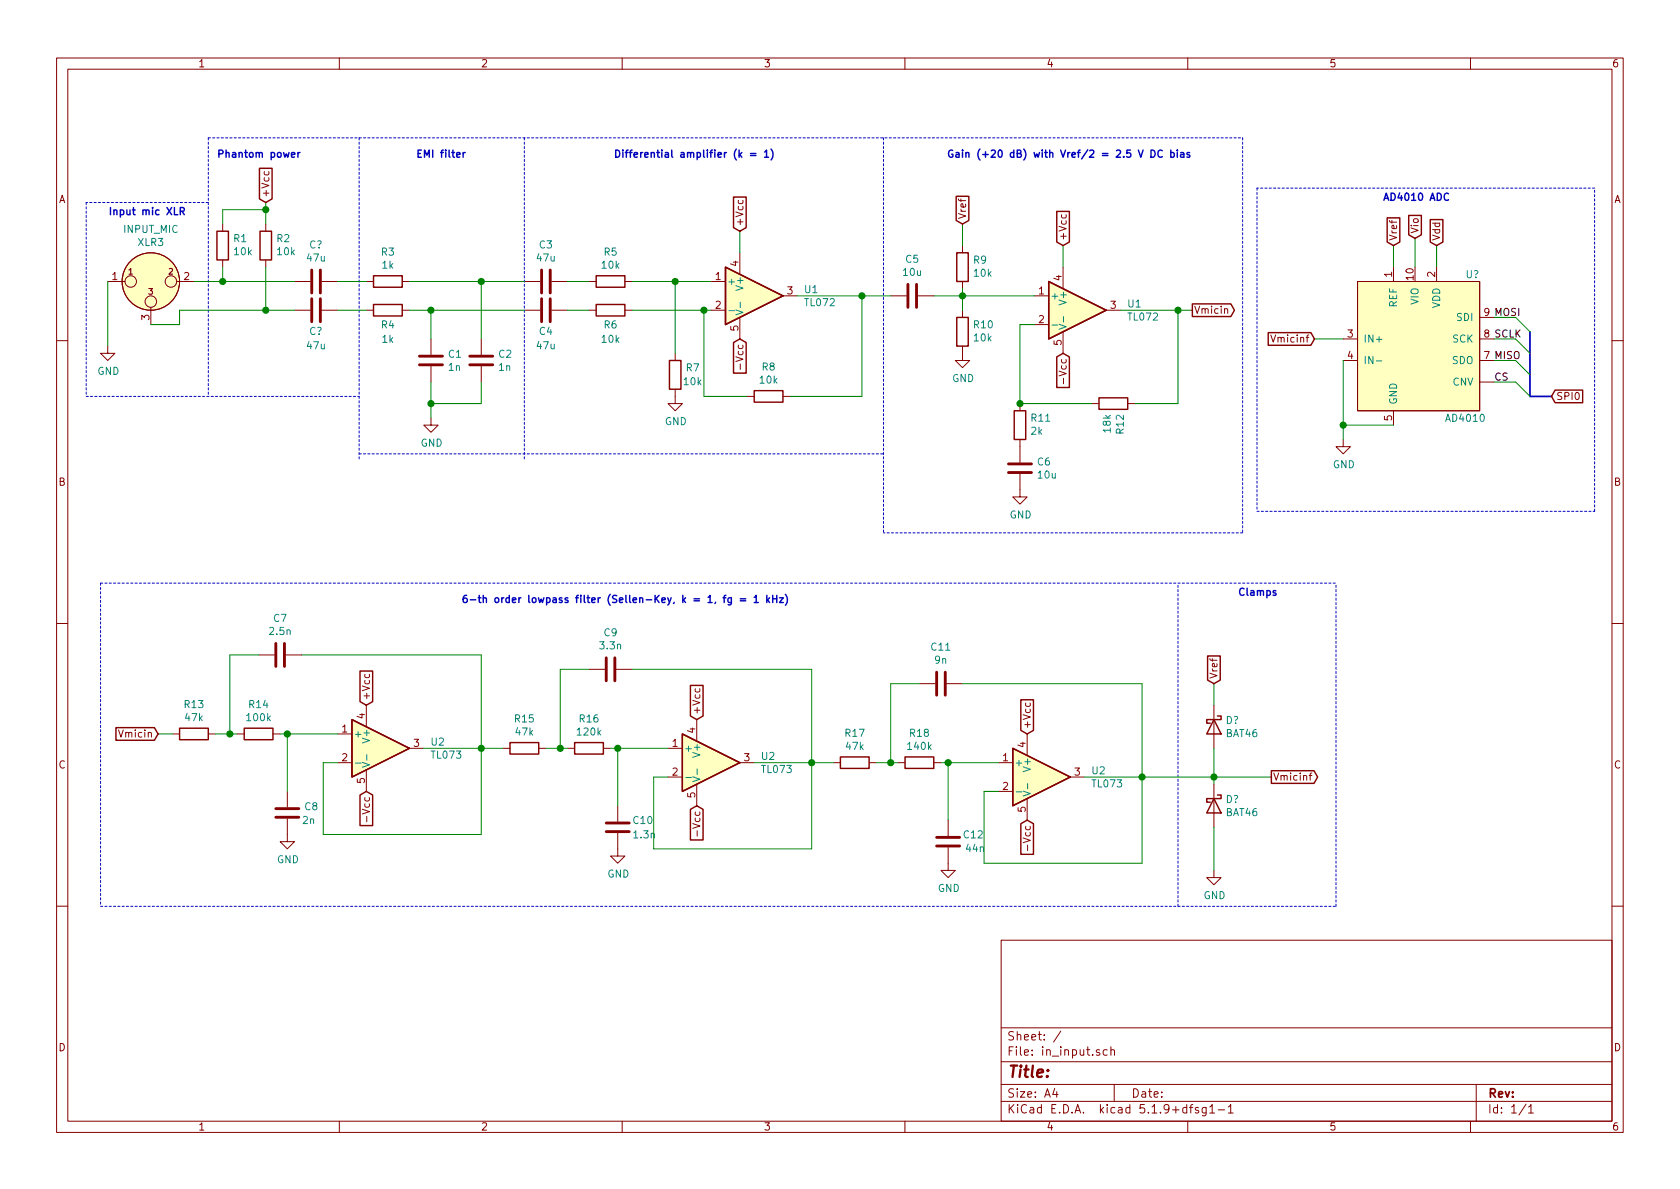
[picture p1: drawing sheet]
EESchema Schematic File Version 4
EELAYER 30 0
EELAYER END
$Descr A4 11693 8268
encoding utf-8
Sheet 1 1
Title ""
Date ""
Rev ""
Comp ""
Comment1 ""
Comment2 ""
Comment3 ""
Comment4 ""
$EndDescr
Connection ~ 1850 1450
Wire Wire Line
	1850 1400 1850 1450
Text GLabel 1850 1400 1    50   Input ~ 0
+Vcc
Text GLabel 7150 5100 1    50   Input ~ 0
+Vcc
Wire Wire Line
	6850 5500 6850 6000
Wire Wire Line
	7950 5400 7950 6000
$Comp
L pspice:OPAMP U2
U 1 1
P 7250 5400
F 0 "U2" H 7594 5446 50  0000 L CNN
F 1 "TL073" H 7594 5355 50  0000 L CNN
F 2 "" H 7250 5400 50  0001 C CNN
F 3 "~" H 7250 5400 50  0001 C CNN
	1    7250 5400
	1    0    0    -1  
$EndComp
Text GLabel 7150 5700 3    50   Input ~ 0
-Vcc
Wire Wire Line
	6200 5300 6250 5300
Connection ~ 6200 5300
Wire Wire Line
	6200 4750 6200 5300
Wire Wire Line
	7950 4750 7950 5400
Wire Wire Line
	6100 5300 6200 5300
$Comp
L Device:R R17
U 1 1
P 5950 5300
F 0 "R17" V 5743 5300 50  0000 C CNN
F 1 "47k" V 5834 5300 50  0000 C CNN
F 2 "" V 5880 5300 50  0001 C CNN
F 3 "~" H 5950 5300 50  0001 C CNN
	1    5950 5300
	0    1    1    0   
$EndComp
$Comp
L Device:C C12
U 1 1
P 6600 5850
F 0 "C12" H 6700 5900 50  0000 L CNN
F 1 "44n" H 6715 5805 50  0000 L CNN
F 2 "" H 6638 5700 50  0001 C CNN
F 3 "~" H 6600 5850 50  0001 C CNN
	1    6600 5850
	1    0    0    -1  
$EndComp
$Comp
L Device:R R18
U 1 1
P 6400 5300
F 0 "R18" V 6193 5300 50  0000 C CNN
F 1 "140k" V 6284 5300 50  0000 C CNN
F 2 "" V 6330 5300 50  0001 C CNN
F 3 "~" H 6400 5300 50  0001 C CNN
	1    6400 5300
	0    1    1    0   
$EndComp
$Comp
L power:GND #PWR?
U 1 1
P 6600 6000
F 0 "#PWR?" H 6600 5750 50  0001 C CNN
F 1 "GND" H 6605 5827 50  0000 C CNN
F 2 "" H 6600 6000 50  0001 C CNN
F 3 "" H 6600 6000 50  0001 C CNN
	1    6600 6000
	1    0    0    -1  
$EndComp
Wire Wire Line
	7950 5400 7550 5400
$Comp
L Device:C C11
U 1 1
P 6550 4750
F 0 "C11" V 6802 4750 50  0000 C CNN
F 1 "9n" V 6711 4750 50  0000 C CNN
F 2 "" H 6588 4600 50  0001 C CNN
F 3 "~" H 6550 4750 50  0001 C CNN
	1    6550 4750
	0    -1   -1   0   
$EndComp
Wire Wire Line
	6200 4750 6400 4750
Wire Wire Line
	6700 4750 7950 4750
Connection ~ 7950 5400
Wire Wire Line
	6950 5500 6850 5500
Wire Wire Line
	6850 6000 7950 6000
Wire Wire Line
	6550 5300 6600 5300
Connection ~ 6600 5300
Wire Wire Line
	6600 5300 6950 5300
Wire Wire Line
	6600 5300 6600 5700
Text GLabel 4850 5000 1    50   Input ~ 0
+Vcc
Wire Wire Line
	5650 5300 5800 5300
Wire Wire Line
	4550 5400 4550 5900
Wire Wire Line
	5650 5300 5650 5900
$Comp
L pspice:OPAMP U2
U 1 1
P 4950 5300
F 0 "U2" H 5294 5346 50  0000 L CNN
F 1 "TL073" H 5294 5255 50  0000 L CNN
F 2 "" H 4950 5300 50  0001 C CNN
F 3 "~" H 4950 5300 50  0001 C CNN
	1    4950 5300
	1    0    0    -1  
$EndComp
Text GLabel 4850 5600 3    50   Input ~ 0
-Vcc
Wire Wire Line
	3900 5200 3950 5200
Connection ~ 3900 5200
Wire Wire Line
	3900 4650 3900 5200
Wire Wire Line
	5650 4650 5650 5300
Wire Wire Line
	3800 5200 3900 5200
$Comp
L Device:R R15
U 1 1
P 3650 5200
F 0 "R15" V 3443 5200 50  0000 C CNN
F 1 "47k" V 3534 5200 50  0000 C CNN
F 2 "" V 3580 5200 50  0001 C CNN
F 3 "~" H 3650 5200 50  0001 C CNN
	1    3650 5200
	0    1    1    0   
$EndComp
$Comp
L Device:C C10
U 1 1
P 4300 5750
F 0 "C10" H 4400 5800 50  0000 L CNN
F 1 "1.3n" H 4400 5700 50  0000 L CNN
F 2 "" H 4338 5600 50  0001 C CNN
F 3 "~" H 4300 5750 50  0001 C CNN
	1    4300 5750
	1    0    0    -1  
$EndComp
$Comp
L Device:R R16
U 1 1
P 4100 5200
F 0 "R16" V 3893 5200 50  0000 C CNN
F 1 "120k" V 3984 5200 50  0000 C CNN
F 2 "" V 4030 5200 50  0001 C CNN
F 3 "~" H 4100 5200 50  0001 C CNN
	1    4100 5200
	0    1    1    0   
$EndComp
$Comp
L power:GND #PWR?
U 1 1
P 4300 5900
F 0 "#PWR?" H 4300 5650 50  0001 C CNN
F 1 "GND" H 4305 5727 50  0000 C CNN
F 2 "" H 4300 5900 50  0001 C CNN
F 3 "" H 4300 5900 50  0001 C CNN
	1    4300 5900
	1    0    0    -1  
$EndComp
Wire Wire Line
	5650 5300 5250 5300
$Comp
L Device:C C9
U 1 1
P 4250 4650
F 0 "C9" V 4502 4650 50  0000 C CNN
F 1 "3.3n" V 4411 4650 50  0000 C CNN
F 2 "" H 4288 4500 50  0001 C CNN
F 3 "~" H 4250 4650 50  0001 C CNN
	1    4250 4650
	0    -1   -1   0   
$EndComp
Wire Wire Line
	3900 4650 4100 4650
Wire Wire Line
	4400 4650 5650 4650
Connection ~ 5650 5300
Wire Wire Line
	4650 5400 4550 5400
Wire Wire Line
	4550 5900 5650 5900
Wire Wire Line
	4250 5200 4300 5200
Connection ~ 4300 5200
Wire Wire Line
	4300 5200 4650 5200
Wire Wire Line
	4300 5200 4300 5600
Text GLabel 2550 4900 1    50   Input ~ 0
+Vcc
Wire Wire Line
	3350 5200 3500 5200
Wire Wire Line
	2250 5300 2250 5800
Wire Wire Line
	3350 5200 3350 5800
$Comp
L pspice:OPAMP U2
U 1 1
P 2650 5200
F 0 "U2" H 2994 5246 50  0000 L CNN
F 1 "TL073" H 2994 5155 50  0000 L CNN
F 2 "" H 2650 5200 50  0001 C CNN
F 3 "~" H 2650 5200 50  0001 C CNN
	1    2650 5200
	1    0    0    -1  
$EndComp
Text GLabel 2550 5500 3    50   Input ~ 0
-Vcc
Wire Wire Line
	1600 5100 1650 5100
Connection ~ 1600 5100
Wire Wire Line
	1600 4550 1600 5100
Wire Wire Line
	3350 4550 3350 5200
Wire Wire Line
	1500 5100 1600 5100
Text GLabel 1100 5100 0    50   Input ~ 0
Vmicin
Wire Wire Line
	750  2400 750  1950
$Comp
L Connector:XLR3 INPUT_MIC
U 1 1
P 1050 1950
F 0 "INPUT_MIC" H 1050 2315 50  0000 C CNN
F 1 "XLR3" H 1050 2224 50  0000 C CNN
F 2 "" H 1050 1950 50  0001 C CNN
F 3 " ~" H 1050 1950 50  0001 C CNN
	1    1050 1950
	1    0    0    -1  
$EndComp
Wire Wire Line
	1850 1550 1850 1450
Wire Wire Line
	1550 1450 1850 1450
Wire Wire Line
	1550 1550 1550 1450
Wire Wire Line
	1850 1850 1850 2150
Wire Wire Line
	1550 1850 1550 1950
Wire Wire Line
	1350 1950 1550 1950
$Comp
L Device:R R2
U 1 1
P 1850 1700
F 0 "R2" H 1780 1654 50  0000 R CNN
F 1 "10k" H 1780 1745 50  0000 R CNN
F 2 "" V 1780 1700 50  0001 C CNN
F 3 "~" H 1850 1700 50  0001 C CNN
	1    1850 1700
	-1   0    0    1   
$EndComp
$Comp
L Device:R R1
U 1 1
P 1550 1700
F 0 "R1" H 1480 1654 50  0000 R CNN
F 1 "10k" H 1480 1745 50  0000 R CNN
F 2 "" V 1480 1700 50  0001 C CNN
F 3 "~" H 1550 1700 50  0001 C CNN
	1    1550 1700
	-1   0    0    1   
$EndComp
Wire Wire Line
	1250 2250 1250 2150
Wire Wire Line
	1050 2250 1250 2250
$Comp
L power:GND #PWR?
U 1 1
P 750 2400
F 0 "#PWR?" H 750 2150 50  0001 C CNN
F 1 "GND" H 755 2227 50  0000 C CNN
F 2 "" H 750 2400 50  0001 C CNN
F 3 "" H 750 2400 50  0001 C CNN
	1    750  2400
	1    0    0    -1  
$EndComp
$Comp
L Device:R R13
U 1 1
P 1350 5100
F 0 "R13" V 1143 5100 50  0000 C CNN
F 1 "47k" V 1234 5100 50  0000 C CNN
F 2 "" V 1280 5100 50  0001 C CNN
F 3 "~" H 1350 5100 50  0001 C CNN
	1    1350 5100
	0    1    1    0   
$EndComp
$Comp
L Device:C C8
U 1 1
P 2000 5650
F 0 "C8" H 2115 5696 50  0000 L CNN
F 1 "2n" H 2100 5600 50  0000 L CNN
F 2 "" H 2038 5500 50  0001 C CNN
F 3 "~" H 2000 5650 50  0001 C CNN
	1    2000 5650
	1    0    0    -1  
$EndComp
$Comp
L Device:R R14
U 1 1
P 1800 5100
F 0 "R14" V 1593 5100 50  0000 C CNN
F 1 "100k" V 1684 5100 50  0000 C CNN
F 2 "" V 1730 5100 50  0001 C CNN
F 3 "~" H 1800 5100 50  0001 C CNN
	1    1800 5100
	0    1    1    0   
$EndComp
$Comp
L power:GND #PWR?
U 1 1
P 2000 5800
F 0 "#PWR?" H 2000 5550 50  0001 C CNN
F 1 "GND" H 2005 5627 50  0000 C CNN
F 2 "" H 2000 5800 50  0001 C CNN
F 3 "" H 2000 5800 50  0001 C CNN
	1    2000 5800
	1    0    0    -1  
$EndComp
Wire Wire Line
	3350 5200 2950 5200
$Comp
L Device:C C7
U 1 1
P 1950 4550
F 0 "C7" V 2202 4550 50  0000 C CNN
F 1 "2.5n" V 2111 4550 50  0000 C CNN
F 2 "" H 1988 4400 50  0001 C CNN
F 3 "~" H 1950 4550 50  0001 C CNN
	1    1950 4550
	0    -1   -1   0   
$EndComp
Wire Wire Line
	1600 4550 1800 4550
Wire Wire Line
	2100 4550 3350 4550
Connection ~ 3350 5200
Wire Wire Line
	2350 5300 2250 5300
Wire Wire Line
	2250 5800 3350 5800
Wire Wire Line
	1100 5100 1200 5100
Wire Wire Line
	1950 5100 2000 5100
Connection ~ 2000 5100
Wire Wire Line
	2000 5100 2350 5100
Wire Wire Line
	2000 5100 2000 5500
Wire Wire Line
	1250 2150 1850 2150
$Comp
L Device:R R3
U 1 1
P 2700 1950
F 0 "R3" V 2493 1950 50  0000 C CNN
F 1 "1k" V 2584 1950 50  0000 C CNN
F 2 "" V 2630 1950 50  0001 C CNN
F 3 "~" H 2700 1950 50  0001 C CNN
	1    2700 1950
	0    1    1    0   
$EndComp
$Comp
L Device:R R4
U 1 1
P 2700 2150
F 0 "R4" V 2800 2150 50  0000 C CNN
F 1 "1k" V 2900 2150 50  0000 C CNN
F 2 "" V 2630 2150 50  0001 C CNN
F 3 "~" H 2700 2150 50  0001 C CNN
	1    2700 2150
	0    1    1    0   
$EndComp
Wire Wire Line
	2850 2150 3000 2150
Wire Wire Line
	2850 1950 3350 1950
$Comp
L Device:C C1
U 1 1
P 3000 2500
F 0 "C1" H 3115 2546 50  0000 L CNN
F 1 "1n" H 3115 2455 50  0000 L CNN
F 2 "" H 3038 2350 50  0001 C CNN
F 3 "~" H 3000 2500 50  0001 C CNN
	1    3000 2500
	1    0    0    -1  
$EndComp
$Comp
L Device:C C2
U 1 1
P 3350 2500
F 0 "C2" H 3465 2546 50  0000 L CNN
F 1 "1n" H 3465 2455 50  0000 L CNN
F 2 "" H 3388 2350 50  0001 C CNN
F 3 "~" H 3350 2500 50  0001 C CNN
	1    3350 2500
	1    0    0    -1  
$EndComp
$Comp
L power:GND #PWR?
U 1 1
P 3000 2900
F 0 "#PWR?" H 3000 2650 50  0001 C CNN
F 1 "GND" H 3005 2727 50  0000 C CNN
F 2 "" H 3000 2900 50  0001 C CNN
F 3 "" H 3000 2900 50  0001 C CNN
	1    3000 2900
	1    0    0    -1  
$EndComp
Wire Wire Line
	3000 2900 3000 2800
Wire Wire Line
	3000 2800 3350 2800
Wire Wire Line
	3350 2800 3350 2650
Connection ~ 3000 2800
Wire Wire Line
	3000 2800 3000 2650
Wire Wire Line
	3000 2350 3000 2150
Text Notes 2100 1100 2    50   ~ 10
Phantom power
Text Notes 5500 4200 2    50   ~ 10
6-th order lowpass filter (Sellen-Key, k = 1, fg = 1 kHz)
Wire Notes Line
	600  1400 600  2750
Wire Notes Line
	1450 1400 600  1400
Wire Notes Line
	1450 950  1450 2750
Wire Notes Line
	2500 950  2500 3200
Text Notes 1300 1500 2    50   ~ 10
Input mic XLR
Wire Notes Line
	700  4050 700  6300
Text Notes 3250 1100 2    50   ~ 10
EMI filter\n
Wire Wire Line
	3950 2150 4100 2150
Wire Wire Line
	3950 1950 4100 1950
$Comp
L Device:R R6
U 1 1
P 4250 2150
F 0 "R6" V 4350 2150 50  0000 C CNN
F 1 "10k" V 4450 2150 50  0000 C CNN
F 2 "" V 4180 2150 50  0001 C CNN
F 3 "~" H 4250 2150 50  0001 C CNN
	1    4250 2150
	0    1    1    0   
$EndComp
$Comp
L Device:R R5
U 1 1
P 4250 1950
F 0 "R5" V 4043 1950 50  0000 C CNN
F 1 "10k" V 4134 1950 50  0000 C CNN
F 2 "" V 4180 1950 50  0001 C CNN
F 3 "~" H 4250 1950 50  0001 C CNN
	1    4250 1950
	0    1    1    0   
$EndComp
Wire Wire Line
	4900 2150 4950 2150
Wire Wire Line
	4900 2750 4900 2150
Wire Wire Line
	5200 2750 4900 2750
Wire Wire Line
	6000 2050 6000 2750
Text GLabel 5150 2350 3    50   Input ~ 0
-Vcc
Wire Wire Line
	5150 1600 5150 1750
Text GLabel 5150 1600 1    50   Input ~ 0
+Vcc
$Comp
L pspice:OPAMP U1
U 1 1
P 5250 2050
F 0 "U1" H 5594 2096 50  0000 L CNN
F 1 "TL072" H 5594 2005 50  0000 L CNN
F 2 "" H 5250 2050 50  0001 C CNN
F 3 "~" H 5250 2050 50  0001 C CNN
	1    5250 2050
	1    0    0    -1  
$EndComp
Wire Wire Line
	4700 1950 4950 1950
$Comp
L Device:R R8
U 1 1
P 5350 2750
F 0 "R8" V 5143 2750 50  0000 C CNN
F 1 "10k" V 5234 2750 50  0000 C CNN
F 2 "" V 5280 2750 50  0001 C CNN
F 3 "~" H 5350 2750 50  0001 C CNN
	1    5350 2750
	0    1    1    0   
$EndComp
Wire Wire Line
	5500 2750 6000 2750
$Comp
L power:GND #PWR?
U 1 1
P 4700 2750
F 0 "#PWR?" H 4700 2500 50  0001 C CNN
F 1 "GND" H 4705 2577 50  0000 C CNN
F 2 "" H 4700 2750 50  0001 C CNN
F 3 "" H 4700 2750 50  0001 C CNN
	1    4700 2750
	1    0    0    -1  
$EndComp
$Comp
L Device:R R7
U 1 1
P 4700 2600
F 0 "R7" H 4630 2554 50  0000 R CNN
F 1 "10k" H 4650 2650 50  0000 R CNN
F 2 "" V 4630 2600 50  0001 C CNN
F 3 "~" H 4700 2600 50  0001 C CNN
	1    4700 2600
	-1   0    0    1   
$EndComp
Wire Wire Line
	5550 2050 6000 2050
Wire Wire Line
	4700 2450 4700 1950
Wire Wire Line
	4400 1950 4700 1950
Connection ~ 4700 1950
Wire Wire Line
	4400 2150 4900 2150
Connection ~ 4900 2150
Wire Wire Line
	8200 2150 8300 2150
Connection ~ 8200 2150
Wire Wire Line
	8200 2150 8200 2800
Wire Wire Line
	7100 2250 7100 2800
Wire Wire Line
	7800 2150 8200 2150
Text GLabel 7400 2450 3    50   Input ~ 0
-Vcc
Wire Wire Line
	7400 1700 7400 1850
Text GLabel 7400 1700 1    50   Input ~ 0
+Vcc
Wire Wire Line
	6700 1550 6700 1700
Text GLabel 6700 1550 1    50   Input ~ 0
Vref
Text GLabel 8300 2150 2    50   Output ~ 0
Vmicin
$Comp
L pspice:OPAMP U1
U 1 1
P 7500 2150
F 0 "U1" H 7844 2196 50  0000 L CNN
F 1 "TL072" H 7844 2105 50  0000 L CNN
F 2 "" H 7500 2150 50  0001 C CNN
F 3 "~" H 7500 2150 50  0001 C CNN
	1    7500 2150
	1    0    0    -1  
$EndComp
Wire Wire Line
	7200 2250 7100 2250
$Comp
L Device:C C5
U 1 1
P 6350 2050
F 0 "C5" V 6602 2050 50  0000 C CNN
F 1 "10u" V 6511 2050 50  0000 C CNN
F 2 "" H 6388 1900 50  0001 C CNN
F 3 "~" H 6350 2050 50  0001 C CNN
	1    6350 2050
	0    -1   -1   0   
$EndComp
$Comp
L Device:R R11
U 1 1
P 7100 2950
F 0 "R11" H 7030 2904 50  0000 R CNN
F 1 "2k" H 7030 2995 50  0000 R CNN
F 2 "" V 7030 2950 50  0001 C CNN
F 3 "~" H 7100 2950 50  0001 C CNN
	1    7100 2950
	-1   0    0    1   
$EndComp
$Comp
L Device:C C6
U 1 1
P 7100 3250
F 0 "C6" H 7215 3296 50  0000 L CNN
F 1 "10u" H 7215 3205 50  0000 L CNN
F 2 "" H 7138 3100 50  0001 C CNN
F 3 "~" H 7100 3250 50  0001 C CNN
	1    7100 3250
	1    0    0    -1  
$EndComp
$Comp
L power:GND #PWR?
U 1 1
P 7100 3400
F 0 "#PWR?" H 7100 3150 50  0001 C CNN
F 1 "GND" H 7105 3227 50  0000 C CNN
F 2 "" H 7100 3400 50  0001 C CNN
F 3 "" H 7100 3400 50  0001 C CNN
	1    7100 3400
	1    0    0    -1  
$EndComp
Wire Wire Line
	7100 2800 7600 2800
Wire Wire Line
	7900 2800 8200 2800
Wire Wire Line
	6700 2000 6700 2050
$Comp
L power:GND #PWR?
U 1 1
P 6700 2450
F 0 "#PWR?" H 6700 2200 50  0001 C CNN
F 1 "GND" H 6705 2277 50  0000 C CNN
F 2 "" H 6700 2450 50  0001 C CNN
F 3 "" H 6700 2450 50  0001 C CNN
	1    6700 2450
	1    0    0    -1  
$EndComp
$Comp
L Device:R R10
U 1 1
P 6700 2300
F 0 "R10" H 6630 2254 50  0000 R CNN
F 1 "10k" H 6630 2345 50  0000 R CNN
F 2 "" V 6630 2300 50  0001 C CNN
F 3 "~" H 6700 2300 50  0001 C CNN
	1    6700 2300
	-1   0    0    1   
$EndComp
$Comp
L Device:R R9
U 1 1
P 6700 1850
F 0 "R9" H 6630 1804 50  0000 R CNN
F 1 "10k" H 6630 1895 50  0000 R CNN
F 2 "" V 6630 1850 50  0001 C CNN
F 3 "~" H 6700 1850 50  0001 C CNN
	1    6700 1850
	-1   0    0    1   
$EndComp
Wire Wire Line
	6500 2050 6700 2050
Connection ~ 6700 2050
Wire Wire Line
	6700 2050 6700 2150
Wire Wire Line
	6700 2050 7200 2050
Connection ~ 7100 2800
$Comp
L Device:R R12
U 1 1
P 7750 2800
F 0 "R12" H 7680 2754 50  0000 R CNN
F 1 "18k" H 7680 2845 50  0000 R CNN
F 2 "" V 7680 2800 50  0001 C CNN
F 3 "~" H 7750 2800 50  0001 C CNN
	1    7750 2800
	0    -1   -1   0   
$EndComp
Text Notes 8300 1100 2    50   ~ 10
Gain (+20 dB) with Vref/2 = 2.5 V DC bias
Wire Wire Line
	6000 2050 6200 2050
Connection ~ 6000 2050
Text Notes 5400 1100 2    50   ~ 10
Differential amplifier (k = 1)
Wire Wire Line
	3350 1950 3350 2350
Wire Notes Line
	8650 950  8650 3700
Wire Notes Line
	8650 3700 6150 3700
Wire Notes Line
	3650 950  3650 3200
$Comp
L Device:C C4
U 1 1
P 3800 2150
F 0 "C4" V 3650 2150 50  0000 C CNN
F 1 "47u" V 3550 2150 50  0000 C CNN
F 2 "" H 3838 2000 50  0001 C CNN
F 3 "~" H 3800 2150 50  0001 C CNN
	1    3800 2150
	0    -1   -1   0   
$EndComp
$Comp
L Device:C C3
U 1 1
P 3800 1950
F 0 "C3" V 4052 1950 50  0000 C CNN
F 1 "47u" V 3961 1950 50  0000 C CNN
F 2 "" H 3838 1800 50  0001 C CNN
F 3 "~" H 3800 1950 50  0001 C CNN
	1    3800 1950
	0    -1   -1   0   
$EndComp
Wire Wire Line
	8450 5200 8450 5400
$Comp
L Diode:BAT46 D?
U 1 1
P 8450 5050
F 0 "D?" V 8404 5130 50  0000 L CNN
F 1 "BAT46" V 8495 5130 50  0000 L CNN
F 2 "Diode_THT:D_DO-35_SOD27_P7.62mm_Horizontal" H 8450 4875 50  0001 C CNN
F 3 "http://www.vishay.com/docs/85662/bat46.pdf" H 8450 5050 50  0001 C CNN
	1    8450 5050
	0    1    1    0   
$EndComp
Text Notes 8900 4150 2    50   ~ 10
Clamps
Wire Wire Line
	3350 1950 3650 1950
Connection ~ 3350 1950
Wire Wire Line
	3000 2150 3650 2150
Connection ~ 3000 2150
Wire Notes Line
	2500 3150 6150 3150
Wire Notes Line
	6150 950  6150 3700
$Comp
L Device:C C?
U 1 1
P 2200 2150
F 0 "C?" V 2050 2150 50  0000 C CNN
F 1 "47u" V 1950 2150 50  0000 C CNN
F 2 "" H 2238 2000 50  0001 C CNN
F 3 "~" H 2200 2150 50  0001 C CNN
	1    2200 2150
	0    -1   -1   0   
$EndComp
$Comp
L Device:C C?
U 1 1
P 2200 1950
F 0 "C?" V 2452 1950 50  0000 C CNN
F 1 "47u" V 2361 1950 50  0000 C CNN
F 2 "" H 2238 1800 50  0001 C CNN
F 3 "~" H 2200 1950 50  0001 C CNN
	1    2200 1950
	0    -1   -1   0   
$EndComp
Wire Wire Line
	2350 1950 2550 1950
Wire Wire Line
	2350 2150 2550 2150
Wire Wire Line
	1550 1950 2050 1950
Connection ~ 1550 1950
Wire Wire Line
	1850 2150 2050 2150
Connection ~ 1850 2150
Wire Notes Line
	600  2750 2500 2750
Wire Notes Line
	1450 950  8650 950 
Wire Notes Line
	11100 1300 8750 1300
Wire Notes Line
	11100 3550 11100 1300
Wire Notes Line
	8750 3550 11100 3550
Wire Notes Line
	8750 1300 8750 3550
Text GLabel 10800 2750 2    50   Input ~ 0
SPI0
Wire Bus Line
	10650 2750 10800 2750
Text Label 10400 2650 0    50   ~ 0
CS
Text Label 10400 2500 0    50   ~ 0
MISO
Text Label 10400 2350 0    50   ~ 0
SCLK
Text Label 10400 2200 0    50   ~ 0
MOSI
Text Notes 10100 1400 2    50   ~ 10
AD4010 ADC
Entry Wire Line
	10550 2650 10650 2750
Entry Wire Line
	10550 2500 10650 2600
Entry Wire Line
	10550 2350 10650 2450
Entry Wire Line
	10550 2200 10650 2300
Wire Wire Line
	10400 2650 10550 2650
Wire Wire Line
	10400 2200 10550 2200
Wire Wire Line
	10400 2350 10550 2350
Wire Wire Line
	10400 2500 10550 2500
Wire Wire Line
	10000 1700 10000 1850
Text GLabel 10000 1700 1    50   Input ~ 0
Vdd
Wire Wire Line
	9850 1650 9850 1850
Text GLabel 9850 1650 1    50   Input ~ 0
Vio
Wire Wire Line
	9700 1700 9700 1850
Text GLabel 9700 1700 1    50   Input ~ 0
Vref
Text GLabel 9150 2350 0    50   Input ~ 0
Vmicinf
Wire Wire Line
	9350 2950 9350 3050
Connection ~ 9350 2950
Wire Wire Line
	9700 2950 9350 2950
Wire Wire Line
	9350 2500 9350 2950
$Comp
L power:GND #PWR?
U 1 1
P 9350 3050
F 0 "#PWR?" H 9350 2800 50  0001 C CNN
F 1 "GND" H 9355 2877 50  0000 C CNN
F 2 "" H 9350 3050 50  0001 C CNN
F 3 "" H 9350 3050 50  0001 C CNN
	1    9350 3050
	1    0    0    -1  
$EndComp
Wire Wire Line
	9150 2350 9350 2350
$Comp
L dk:AD4010 U?
U 1 1
P 9900 2400
F 0 "U?" H 10250 2900 50  0000 C CNN
F 1 "AD4010" H 10200 1900 50  0000 C CNN
F 2 "" H 10250 2900 50  0001 C CNN
F 3 "" H 10250 2900 50  0001 C CNN
	1    9900 2400
	1    0    0    -1  
$EndComp
Text GLabel 8850 5400 2    50   Output ~ 0
Vmicinf
Wire Wire Line
	8450 5450 8450 5400
$Comp
L Diode:BAT46 D?
U 1 1
P 8450 5600
F 0 "D?" V 8404 5680 50  0000 L CNN
F 1 "BAT46" V 8495 5680 50  0000 L CNN
F 2 "Diode_THT:D_DO-35_SOD27_P7.62mm_Horizontal" H 8450 5425 50  0001 C CNN
F 3 "http://www.vishay.com/docs/85662/bat46.pdf" H 8450 5600 50  0001 C CNN
	1    8450 5600
	0    1    1    0   
$EndComp
$Comp
L power:GND #PWR?
U 1 1
P 8450 6050
F 0 "#PWR?" H 8450 5800 50  0001 C CNN
F 1 "GND" H 8455 5877 50  0000 C CNN
F 2 "" H 8450 6050 50  0001 C CNN
F 3 "" H 8450 6050 50  0001 C CNN
	1    8450 6050
	1    0    0    -1  
$EndComp
Wire Wire Line
	8450 5750 8450 6050
Text GLabel 8450 4750 1    50   Input ~ 0
Vref
Wire Wire Line
	8450 4750 8450 4900
Connection ~ 8450 5400
Wire Wire Line
	8450 5400 8850 5400
Wire Notes Line
	9300 6300 9300 4050
Wire Notes Line
	700  6300 9300 6300
Wire Notes Line
	700  4050 9300 4050
Wire Notes Line
	8200 6300 8200 4050
Wire Wire Line
	7950 5400 8450 5400
Wire Bus Line
	10650 2300 10650 2750
$EndSCHEMATC
